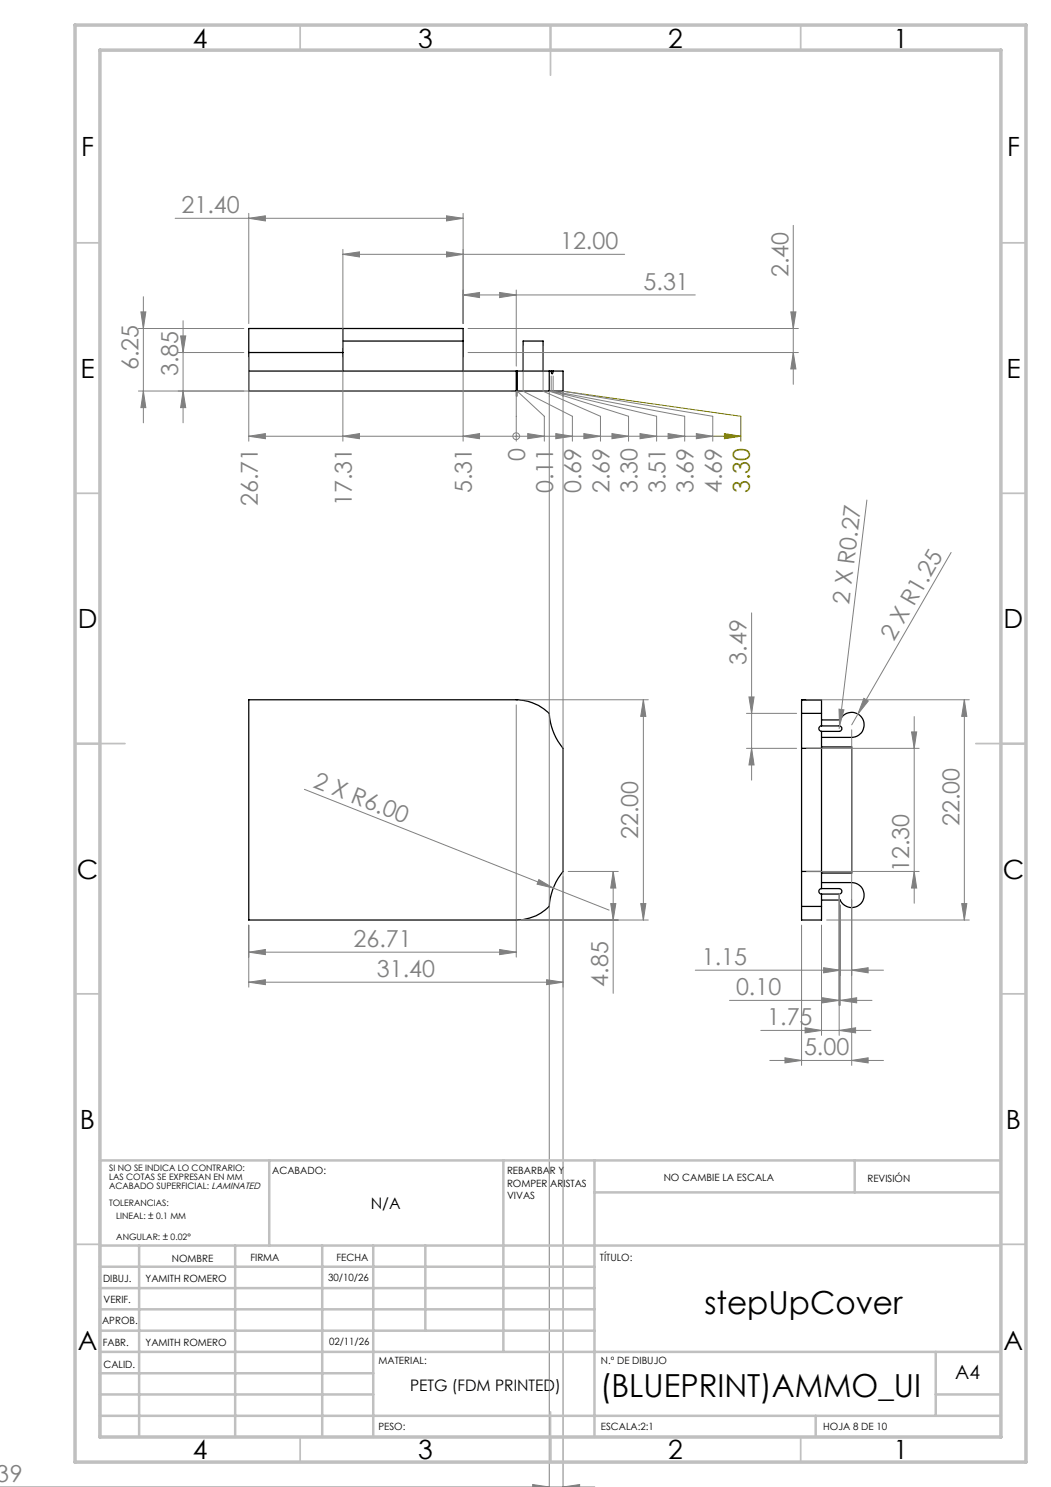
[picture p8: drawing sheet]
<svg xmlns="http://www.w3.org/2000/svg" width="210mm" height="297mm" viewBox="0 0 210 297" stroke-linecap="round" stroke-linejoin="round" font-family="sans-serif">
<g fill="none" stroke="#000" stroke-width=".25">
<path d="M49.7 70.4v7.7h53.7M49.7 74.1h53.7M49.7 70.4h18.8M68.5 65.6v4.8M68.5 70.4v3.7M68.5 68.1h24M92.5 68.1v-2.5h-42.8v4.8M92.5 68.1v6M103.2 74.1v4M103.4 78.1h6.3M103.4 74.1h6.3M103.4 74.1v4"/>
<path d="M104.5 74.1v-6h4v6M109.7 74.1h.4M109.7 74.1v4M110.1 74.1l.2 .6 .2-.6M110.1 74.1h.4M110.5 74.1h2v4h-2.8M49.7 139.8h53.7a10 10 0 0 1 6.3 2.7 12.1 12.1 0 0 0 2.8 7v24.6a12.3 12.3 0 0 0-2.8 6.9 9.1 9.1 0 0 1-6.5 2.8h-53.5zM160.2 142.5v7M160.2 142.5v-2.7h3.9v2.7M160.2 149.5h3.9M160.2 142.5h3.9M160.2 149.5v24.6"/>
<path d="M164.1 142.5v2.5M164.1 145a.55 .55 0 0 0-.5 .5 .55 .55 0 0 0 .5 .6M164.1 146.1v3.4M164.1 143.8h3.8a2.5 2.5 0 0 1 4.4-.4 2.5 2.5 0 0 1-2.1 3.9h-6.1M164.1 145h3.6a.55 .55 0 0 1 .5 .5 .55 .55 0 0 1-.5 .6h-3.6M164.1 149.5v24.6M164.1 149.2h6.1v25.2h-6.1M160.2 174.1v6.9M160.2 174.1h3.9M164.1 178.6v2.4M164.1 174.1v3.4M164.1 177.5a.55 .55 0 0 0-.5 .5 .55 .55 0 0 0 .5 .6"/>
<path d="M164.1 176.3h6.1a2.5 2.5 0 0 1 2.1 3.8 2.5 2.5 0 0 1-4.4-.3h-3.8M164.1 177.5h3.6a.55 .55 0 0 1 .5 .5 .55 .55 0 0 1-.5 .6h-3.6M160.2 181v2.8h3.9v-2.8M160.2 181h3.9"/>
</g>
<g fill="none" stroke="#808080" stroke-width=".2">
<path d="M28.6 59.3v25.2M35 43.6h57.5M49.7 43.6l3.3-.5v1zM49.7 42.6v22M68.5 50.8l3.3-.5v1zM68.5 49.8v19.6M68.5 50.8h56.3M89.2 50.3l3.3 .5-3.3 .5zM89.2 43.1l3.3 .5-3.3 .5zM92.5 58.9l3.3-.5v1zM92.5 42.6v22M92.5 58.9h46.4"/>
<path d="M99.8 58.4l3.4 .5-3.4 .5zM103.2 57.9v15.2M158.5 45v31.8M27.7 78.1h74.4M27.7 65.6h21M28.2 62.3h.9l-.5 3.3zM28.6 78.1l.5 3.3h-.9zM35.6 70.4h13.1M36.1 67.1h1l-.5 3.3zM36.6 78.1l.5 3.3h-1zM36.6 64.1v20.4M49.7 71.4v16.7"/>
<path d="M68.5 71.4v16.7M92.5 71.4v16.7M93.5 65.6h66M93.5 70.4h66M103.2 78.1v10M103.4 79.1v-1l5.4 5v5M104.5 69.1v9l9.9 5v5M108.5 69.1v9l11.5 5v5M110.1 75.1v3l21.1 5v5M110.5 75.1v3l26.3 5v5M158 62.3h1l-.5 3.3zM158.5 70.4l.5 3.3h-1z"/>
<path d="M49.7 87.1l3.3-.5v1zM49.7 87.1h92.7M68.5 87.1l3.3-.5v1zM92.5 87.1l3.3-.5v1zM103.2 87.1h.1M105.4 86.6l3.4 .5-3.4 .5zM111.1 86.6l3.3 .5-3.3 .5zM116.7 86.6l3.3 .5-3.3 .5zM122.3 86.6l3.3 .5-3.3 .5zM125.6 88.1v-5l-15.9-5v219M127.9 86.6l3.3 .5-3.3 .5zM133.5 86.6l3.3 .5-3.3 .5z"/>
<path d="M139.1 86.6l3.3 .5-3.3 .5zM142.4 88.1v-5l-29.9-5v219M173.2 99.9l-5.5 45.1M190 110.3l-18.6 32.3M104.1 139.8h25.4M128.6 139.8l.4 3.3h-1zM128.6 139.8v44M149.6 139.2h1.1l-.5 3.3zM150.2 122.4v33.4M161.1 139.8h32.6M172.6 139.5l.9 .5-2.1 2.6zM192.7 139.8l.5 3.3h-1z"/>
<path d="M192.7 139.8v44M60.8 157.7l49.8 19.7M103.2 140.8v50.4M149.2 149.5h10M149.2 142.5h10M150.2 149.5l.5 3.3h-1.1zM161.1 149.5h22.6M167.6 141.6l1 .2-.9 3.2zM167.7 145v.5M170.2 145.8v67M171.4 142.6l-1.2 2.2M182.1 146.2h1.1l-.5 3.3z"/>
<path d="M182.7 143.1v37.3M107.7 175.7l2.9 1.7-3.3-.8zM110.6 177.4l11.1 4.4M113.5 174.1h10M122.5 174.1l.5 3.3h-1zM122.5 174.1v24.3M161.1 174.1h22.6M167.7 178.5v28.3M182.7 174.1l.5 3.3h-1.1zM49.7 190.2l3.3-.6v1.1zM49.7 196.2l3.3-.5v1zM49.7 184.8v12.4"/>
<path d="M49.7 190.2h53.5M49.7 196.2h62.8M99.8 189.6l3.4 .6-3.4 .5zM104.1 183.8h25.4M109.2 195.7l3.3 .5-3.3 .5zM122 180.5h1l-.5 3.3zM128 180.5h1l-.4 3.3zM138.9 193.8h37.6M145.8 199.8h28.4M160.2 184.8v28M164.1 184.8v22M164.4 199.3l3.3 .5-3.3 .5z"/>
<path d="M164.6 193.3l3.3 .5-3.3 .5zM165.2 183.8h28.5M167.9 199.8l3.3-.5v1zM167.9 180.8v20M170.2 193.8l3.3-.5v1zM192.2 180.5h1l-.5 3.3zM152 205.8h22M153.8 211.8h22.7M156.8 211.3l3.4 .5-3.4 .5zM160.9 205.3l3.2 .5-3.2 .5zM167.7 205.8l3.3-.5v1zM170.2 211.8l3.3-.5v1z"/>
<path d="M0 297h118.9M106.4 297.1v-.6l3.3 .5-.3 .1M112.8 297.1l-.3-.1 3.3-.5v.6"/>
<circle cx="103.1" cy="87.1" r=".68"/>
</g>
<path d="M112.5 79.1v-1l35.5 5v5M142.4 87.1h5.6M144.7 86.6l3.3 .5-3.3 .5z" fill="none" stroke="#808000" stroke-width=".2"/>
<g fill="none" stroke="#c0c0c0" stroke-width=".35">
<path d="M60 5v5M110 5v10M160 5v5M15 48.5h5M200 48.5h5M15 98.5h5M200 98.5h5M15 148.5h10M195 148.5h10M15 198.5h5M200 198.5h5M15 248.5h5"/>
<path d="M200 248.5h5M60 287v5M110 282v10M160 287v5"/>
</g>
<g fill="none" stroke="#c0c0c0" stroke-width=".5">
<path d="M53.8 231.8v17M100.6 231.8v38.2M118.8 231.8v55.2M118.8 238.2h81.2M170.8 231.8v6.4M200 231.8h-180v55.2M20 248.8h180M20 257.3h98.8M20 253h98.8M27.8 248.8v38.2M47 248.8v38.2M64.4 248.8v38.2"/>
<path d="M74.6 248.8v38.2M85 248.8v17M20 265.8h98.8M20 261.5h98.8M20 278.5h54.6M20 274.3h54.6M20 270h180M187 278.5h13M187 270v12.8M20 282.8h180M163 282.8v4.2"/>
</g>
<path d="M15 5h190v287h-190zM20 10h180v277h-180z" fill="none" stroke="#c0c0c0" stroke-width=".7"/>
<g fill="#808080">
<path d="M107.7 175.7l2.9 1.7-3.3-.8z"/>
<path d="M172.6 139.5l.9 .5-2.1 2.6z"/>
<path d="M167.6 141.6l1 .2-.9 3.2z"/>
<path d="M170.2 193.8l3.3-.5v1zM164.6 193.3l3.3 .5-3.3 .5zM167.9 199.8l3.3-.5v1zM164.4 199.3l3.3 .5-3.3 .5zM167.7 205.8l3.3-.5v1zM160.9 205.3l3.2 .5-3.2 .5zM170.2 211.8l3.3-.5v1zM156.8 211.3l3.4 .5-3.4 .5z"/>
<path d="M68.5 50.8l3.3-.5v1zM89.2 50.3l3.3 .5-3.3 .5zM92.5 58.9l3.3-.5v1zM99.8 58.4l3.4 .5-3.4 .5z"/>
<path d="M106.4 296.5l3.3 .5-3.3 .1zM112.5 297l3.3-.5v.6z"/>
<path d="M89.2 43.1l3.3 .5-3.3 .5zM49.7 43.6l3.3-.5v1z"/>
<path d="M49.7 190.2l3.3-.6v1.1zM99.8 189.6l3.4 .6-3.4 .5zM49.7 196.2l3.3-.5v1zM109.2 195.7l3.3 .5-3.3 .5z"/>
<path d="M28.6 78.1l.5 3.3h-.9zM28.2 62.3h.9l-.5 3.3zM182.7 174.1l.5 3.3h-1.1zM182.1 146.2h1.1l-.5 3.3zM192.2 180.5h1l-.5 3.3zM192.7 139.8l.5 3.3h-1z"/>
<path d="M122 180.5h1l-.5 3.3zM122.5 174.1l.5 3.3h-1zM128 180.5h1l-.4 3.3zM128.6 139.8l.4 3.3h-1z"/>
<path d="M149.6 139.2h1.1l-.5 3.3zM150.2 149.5l.5 3.3h-1.1z"/>
<path d="M36.1 67.1h1l-.5 3.3zM36.6 78.1l.5 3.3h-1zM158 62.3h1l-.5 3.3zM158.5 70.4l.5 3.3h-1z"/>
</g>
<path d="M144.7 86.6l3.3 .5-3.3 .5z" fill="#808000"/>
<path d="M105.4 86.6l3.4 .5-3.4 .5zM111.1 86.6l3.3 .5-3.3 .5zM116.7 86.6l3.3 .5-3.3 .5zM122.3 86.6l3.3 .5-3.3 .5zM127.9 86.6l3.3 .5-3.3 .5zM133.5 86.6l3.3 .5-3.3 .5zM139.1 86.6l3.3 .5-3.3 .5zM92.5 87.1l3.3-.5v1zM68.5 87.1l3.3-.5v1zM49.7 87.1l3.3-.5v1z" fill="#808080"/>
<g font-size="6.3">
<text x="140.8" y="262.4">stepUpCover</text>
<text x="119.9" y="279.1">(BLUEPRINT)AMMO_UI</text>
</g>
<g font-size="5.3">
<text x="38.5" y="9.5">4</text>
<text x="83.5" y="9.5">3</text>
<text x="133.5" y="9.5">2</text>
<text x="178.5" y="9.5">1</text>
<text x="16.2" y="31.2">F</text>
<text x="201.2" y="31.2">F</text>
<text x="16.1" y="75.5">E</text>
<text x="201.1" y="75.5">E</text>
<text x="15.5" y="125.5">D</text>
<text x="200.5" y="125.5">D</text>
<text x="15.4" y="175.5">C</text>
<text x="200.4" y="175.5">C</text>
<text x="16" y="225.5">B</text>
<text x="201" y="225.5">B</text>
<text x="15.5" y="269.7">A</text>
<text x="200.5" y="269.7">A</text>
<text x="38.5" y="291.5">4</text>
<text x="83.5" y="291.5">3</text>
<text x="133.5" y="291.5">2</text>
<text x="178.5" y="291.5">1</text>
</g>
<g font-size="4.7" fill="#808080">
<text x="36.3" y="42.6">21.40</text>
<text x="111.9" y="49.8">12.00</text>
<text x="128.6" y="57.9">5.31</text>
<text x="157.5" y="55.3" transform="rotate(-90 157.5 55.3)">2.40</text>
<text x="27.7" y="74" transform="rotate(-90 27.7 74)">6.25</text>
<text x="35.6" y="75.1" transform="rotate(-90 35.6 75.1)">3.85</text>
<text x="104.9" y="92" transform="rotate(-90 104.9 92)">0</text>
<text x="51.5" y="101" transform="rotate(-90 51.5 101)">26.71</text>
<text x="70.3" y="101" transform="rotate(-90 70.3 101)">17.31</text>
<text x="94.3" y="98.5" transform="rotate(-90 94.3 98.5)">5.31</text>
<text x="110.5" y="98.5" transform="rotate(-90 110.5 98.5)">0.11</text>
<text x="116.1" y="98.5" transform="rotate(-90 116.1 98.5)">0.69</text>
<text x="121.8" y="98.5" transform="rotate(-90 121.8 98.5)">2.69</text>
<text x="127.4" y="98.5" transform="rotate(-90 127.4 98.5)">3.30</text>
<text x="133" y="98.5" transform="rotate(-90 133 98.5)">3.51</text>
<text x="138.6" y="98.5" transform="rotate(-90 138.6 98.5)">3.69</text>
<text x="144.2" y="98.5" transform="rotate(-90 144.2 98.5)">4.69</text>
<text x="169.7" y="120.8" transform="rotate(-83 169.7 120.8)">2 X R0.27</text>
<text x="178.6" y="128.2" transform="rotate(-60 178.6 128.2)">2 X R1.25</text>
<text x="149.2" y="132.7" transform="rotate(-90 149.2 132.7)">3.49</text>
<text x="62.4" y="157.2" transform="rotate(22 62.4 157.2)">2 X R6.00</text>
<text x="127.5" y="167.6" transform="rotate(-90 127.5 167.6)">22.00</text>
<text x="191.7" y="165" transform="rotate(-90 191.7 165)">22.00</text>
<text x="181.7" y="174.1" transform="rotate(-90 181.7 174.1)">12.30</text>
<text x="70.6" y="189.1">26.71</text>
<text x="75.3" y="195.1">31.40</text>
<text x="121.5" y="197.1" transform="rotate(-90 121.5 197.1)">4.85</text>
<text x="140.2" y="192.8">1.15</text>
<text x="147.1" y="198.8">0.10</text>
<text x="153.3" y="204.8">1.75</text>
<text x="160.7" y="210.8">5.00</text>
<text x="-.6" y="296">39</text>
</g>
<text font-size="4.7" fill="#808000" x="149.8" y="98.5" transform="rotate(-90 149.8 98.5)">3.30</text>
<text font-size="3.9" x="190.9" y="275.5">A4</text>
<g font-size="3.2">
<text x="74.1" y="241.4">N/A</text>
<text x="81.9" y="277.9">PETG (FDM PRINTED)</text>
</g>
<g font-size="2">
<text x="54.4" y="234.6">ACABADO:</text>
<text x="101.3" y="234.5">REBARBAR Y</text>
<text x="101.3" y="237">ROMPER ARISTAS</text>
<text x="101.3" y="239.5">VIVAS</text>
<text x="132.6" y="236">NO CAMBIE LA ESCALA</text>
<text x="173.3" y="236.2">REVISIÓN</text>
<text x="34.3" y="252">NOMBRE</text>
<text x="50" y="251.9">FIRMA</text>
<text x="67.2" y="251.9">FECHA</text>
<text x="119.9" y="251.9">TÍTULO:</text>
<text x="20.6" y="256.1">DIBUJ.</text>
<text x="29.1" y="256.1">YAMITH ROMERO</text>
<text x="65.6" y="255.9">30/10/26</text>
<text x="20.7" y="260.3">VERIF.</text>
<text x="20.4" y="264.4">APROB.</text>
<text x="20.5" y="268.8">FABR.</text>
<text x="29.1" y="268.8">YAMITH ROMERO</text>
<text x="65.7" y="268.7">02/11/26</text>
<text x="20.7" y="273.1">CALID.</text>
<text x="75.6" y="272.5">MATERIAL:</text>
<text x="120.1" y="272.5">N.º DE DIBUJO</text>
<text x="75.6" y="285.5">PESO:</text>
<text x="120.1" y="285.6">ESCALA:2:1</text>
<text x="164.5" y="285.6">HOJA 8 DE 10</text>
</g>
<g font-size="1.8">
<text x="21.8" y="233.9">SI NO SE INDICA LO CONTRARIO:</text>
<text x="21.8" y="235.7">LAS COTAS SE EXPRESAN EN MM</text>
<text x="21.8" y="237.4">ACABADO SUPERFICIAL: LAMINATED</text>
<text x="21.8" y="240.9">TOLERANCIAS:</text>
<text x="23.2" y="243.4">LINEAL: ± 0.1 MM</text>
<text x="23.2" y="247.7">ANGULAR: ± 0.02°</text>
</g>
</svg>
